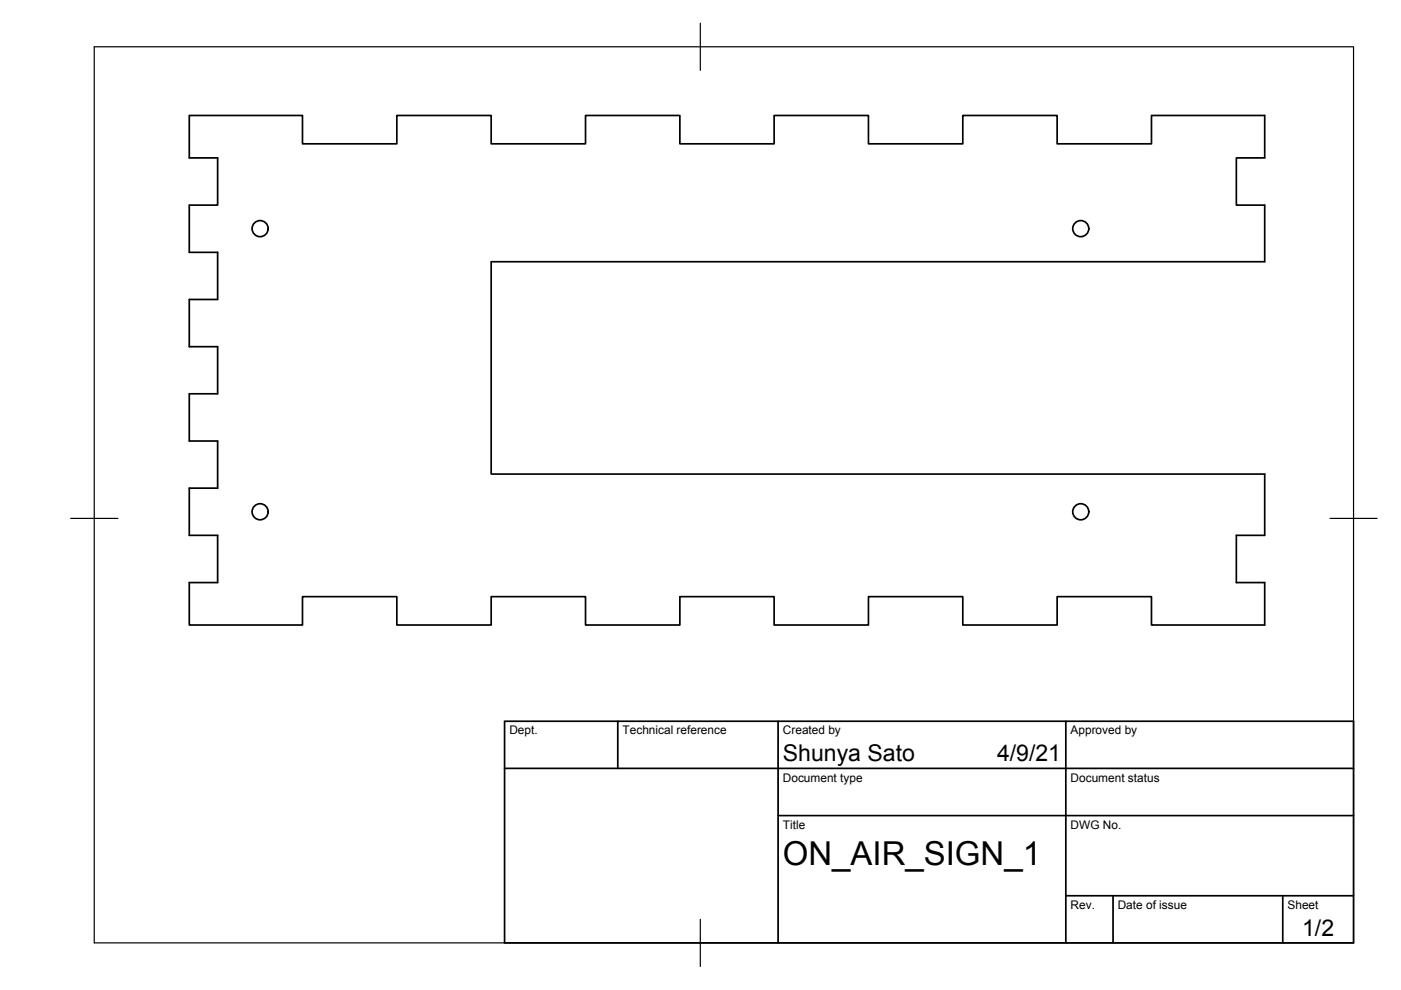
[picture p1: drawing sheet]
<svg xmlns="http://www.w3.org/2000/svg" width="297mm" height="210mm" viewBox="0 0 297 210" stroke-linecap="round" stroke-linejoin="round" font-family="sans-serif">
<!-- layer: Visible -->
<g fill="none" stroke="#000" stroke-width=".36">
<path d="M40.1 24.5h24v6h20v-6h20v6h20v-6h20v6h20v-6h20v6h20v-6h20v6h20v-6h24v9h-6v10h6v12h-164v45h164v13h-6v10h6v9h-24v-6h-20v6h-20v-6h-20v6h-20v-6h-20v6h-20v-6h-20v6h-20v-6h-20v6h-24v-9h6v-10h-6v-10h6v-10h-6v-10h6v-10h-6v-10h6v-10h-6v-10h6v-10h-6z"/>
<circle cx="55.1" cy="48.5" r="1.7"/>
<circle cx="229.1" cy="48.5" r="1.7"/>
<circle cx="55.1" cy="108.5" r="1.7"/>
<circle cx="229.1" cy="108.5" r="1.7"/>
</g>
<!-- layer: Border -->
<path d="M20 9.9h267v190h-267zM148.5 4.9v10M15 109.9h10M282 109.9h10M148.5 194.9v10" fill="none" stroke="#000" stroke-width=".25"/>
<!-- layer: TitleBlock -->
<path d="M107 152.9h180v47h-180zM131 152.9v10M165 152.9v47M226 152.9v47M107 162.9h180M165 172.9h122M226 189.9h61M236 189.9v10M272 189.9v10" fill="none" stroke="#000" stroke-width=".36"/>
<text font-size="7" x="166" y="183.4">ON_AIR_SIGN_1</text>
<g font-size="4.9">
<text x="166" y="161.4">Shunya Sato</text>
<text x="211.4" y="161.4">4/9/21</text>
<text x="276.1" y="198.6">1/2</text>
</g>
<g font-size="2.5">
<text x="108" y="155.7">Dept.</text>
<text x="132" y="155.7">Technical reference</text>
<text x="166" y="155.7">Created by</text>
<text x="227" y="155.7">Approved by</text>
<text x="166" y="165.7">Document type</text>
<text x="227" y="165.7">Document status</text>
<text x="166" y="175.7">Title</text>
<text x="227" y="175.7">DWG No.</text>
<text x="227" y="192.7">Rev.</text>
<text x="237" y="192.7">Date of issue</text>
<text x="273" y="192.7">Sheet</text>
</g>
</svg>
